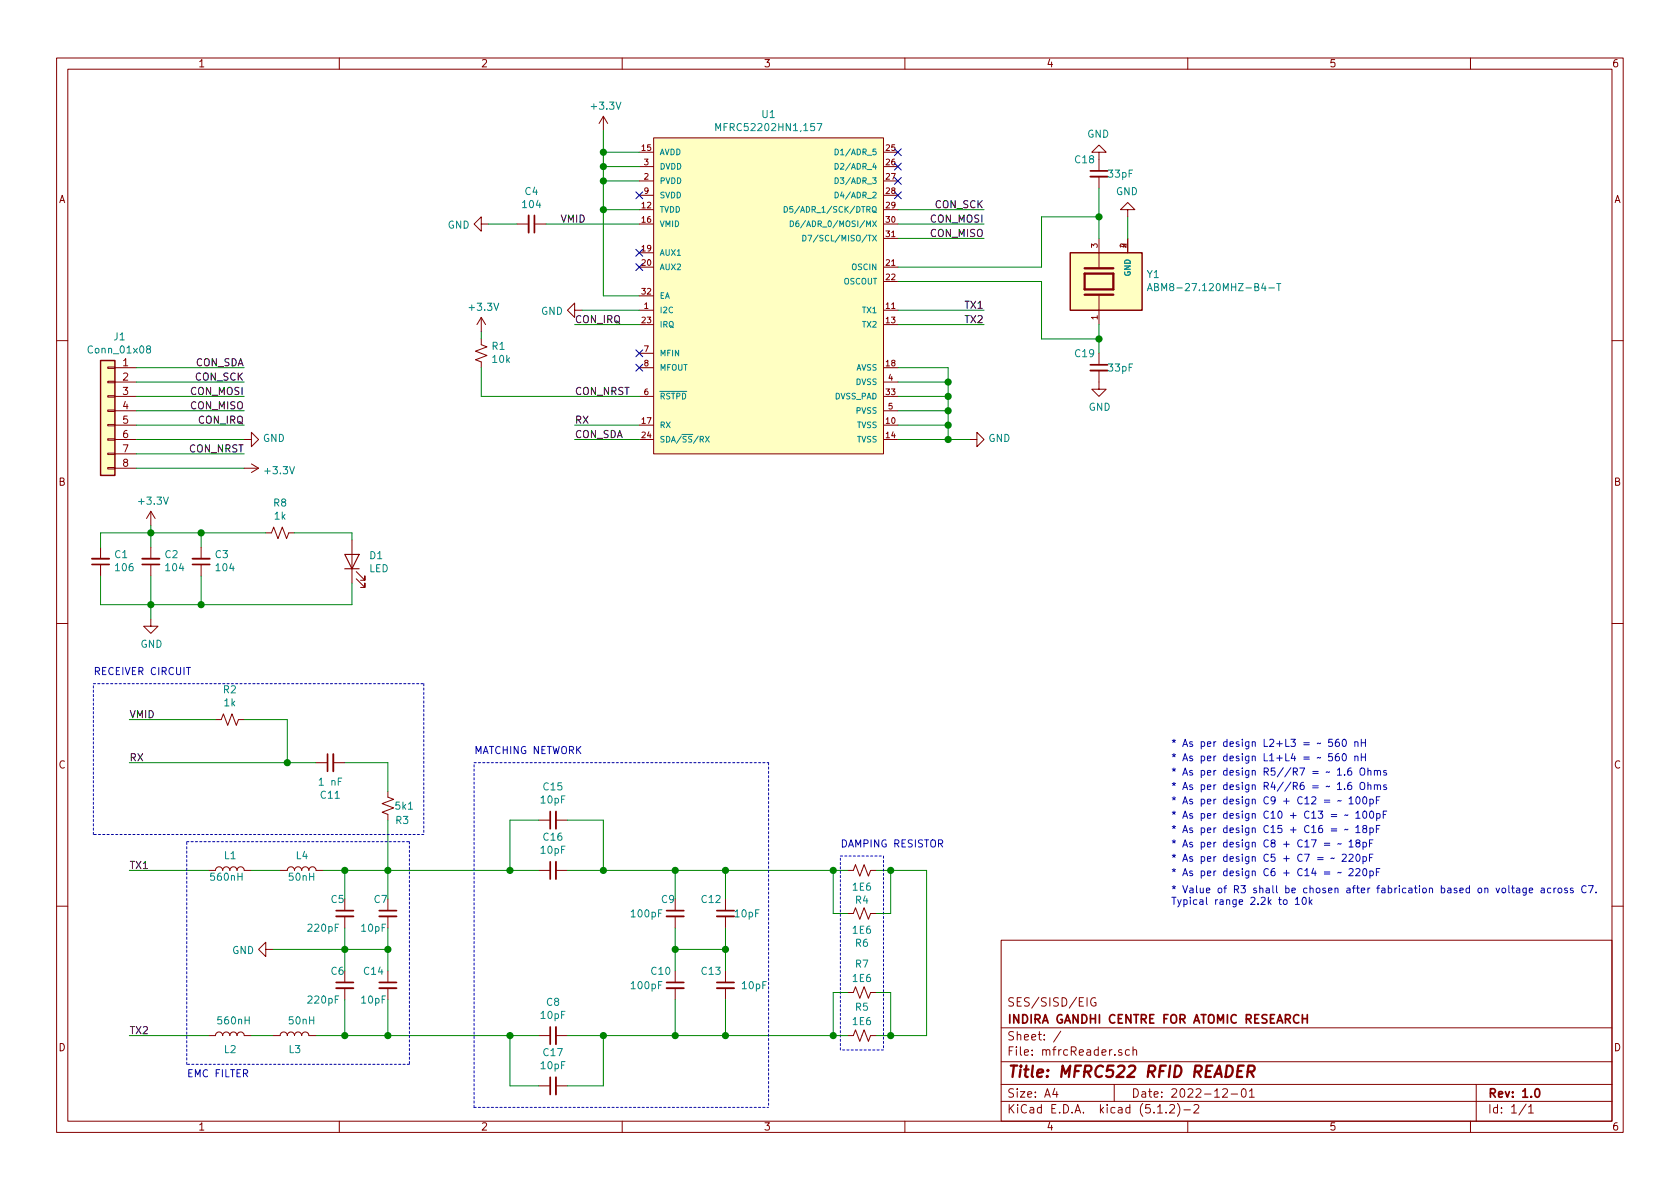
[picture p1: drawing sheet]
EESchema Schematic File Version 4
LIBS:mfrcReader-cache
EELAYER 29 0
EELAYER END
$Descr A4 11693 8268
encoding utf-8
Sheet 1 1
Title "MFRC522 RFID READER"
Date "2022-12-01"
Rev "1.0"
Comp "INDIRA GANDHI CENTRE FOR ATOMIC RESEARCH"
Comment1 "SES/SISD/EIG"
Comment2 ""
Comment3 ""
Comment4 ""
$EndDescr
$Comp
L abracon:ABM8-27.120MHZ-B4-T Y1
U 1 1
P 7650 1950
F 0 "Y1" V 7696 1620 50  0000 R CNN
F 1 "ABM8-27.120MHZ-B4-T" V 7605 1620 50  0000 R CNN
F 2 "ABRACON:XTAL_ABM8-27.120MHZ-B4-T" H 7650 1950 50  0001 L BNN
F 3 "" H 7650 1950 50  0001 L BNN
F 4 "Manufacturer Recommendations" H 7650 1950 50  0001 L BNN "STANDARD"
F 5 "0.8 mm" H 7650 1950 50  0001 L BNN "MAXIMUM_PACKAGE_HEIGHT"
F 6 "44041" H 7650 1950 50  0001 L BNN "PARTREV"
F 7 "Abracon" H 7650 1950 50  0001 L BNN "MANUFACTURER"
	1    7650 1950
	0    -1   -1   0   
$EndComp
$Comp
L mfrcLib:MFRC52202HN1,157 U1
U 1 1
P 4350 1050
F 0 "U1" H 5350 1315 50  0000 C CNN
F 1 "MFRC52202HN1,157" H 5350 1224 50  0000 C CNN
F 2 "MFRC:NXP-SOT617-1-0-0-0" H 4350 1450 50  0001 L CNN
F 3 "https://media.digikey.com/pdf/Data%20Sheets/NXP%20PDFs/MFRC522.pdf" H 4350 1550 50  0001 L CNN
F 4 "IC" H 4350 1650 50  0001 L CNN "category"
F 5 "IC READER 32-HVQFN" H 4350 1750 50  0001 L CNN "digikey description"
F 6 "MFRC52202HN1,157-ND" H 4350 1850 50  0001 L CNN "digikey part number"
F 7 "yes" H 4350 1950 50  0001 L CNN "lead free"
F 8 "969ab42917e1bb0e" H 4350 2050 50  0001 L CNN "library id"
F 9 "NXP" H 4350 2150 50  0001 L CNN "manufacturer"
F 10 "771-MFRC52202HN1157" H 4350 2250 50  0001 L CNN "mouser part number"
F 11 "HVQFN32" H 4350 2350 50  0001 L CNN "package"
F 12 "yes" H 4350 2450 50  0001 L CNN "rohs"
F 13 "+85°C" H 4350 2550 50  0001 L CNN "temperature range high"
F 14 "-25°C" H 4350 2650 50  0001 L CNN "temperature range low"
	1    4350 1050
	1    0    0    -1  
$EndComp
NoConn ~ 6250 1050
NoConn ~ 6250 1150
NoConn ~ 6250 1250
NoConn ~ 6250 1350
$Comp
L FCNew-cache:+3.3V #PWR08
U 1 1
P 4200 900
F 0 "#PWR08" H 4200 750 50  0001 C CNN
F 1 "+3.3V" H 4215 1073 50  0000 C CNN
F 2 "" H 4200 900 50  0001 C CNN
F 3 "" H 4200 900 50  0001 C CNN
	1    4200 900 
	1    0    0    -1  
$EndComp
Wire Wire Line
	4200 900  4200 1050
Wire Wire Line
	4200 1450 4450 1450
Wire Wire Line
	4450 2050 4200 2050
Wire Wire Line
	4200 2050 4200 1450
Connection ~ 4200 1450
Wire Wire Line
	4450 1250 4200 1250
Connection ~ 4200 1250
Wire Wire Line
	4200 1250 4200 1450
Wire Wire Line
	4450 1150 4200 1150
Connection ~ 4200 1150
Wire Wire Line
	4200 1150 4200 1250
Wire Wire Line
	4450 1050 4200 1050
Connection ~ 4200 1050
Wire Wire Line
	4200 1050 4200 1150
NoConn ~ 4450 1350
$Comp
L power:GND #PWR07
U 1 1
P 4050 2150
F 0 "#PWR07" H 4050 1900 50  0001 C CNN
F 1 "GND" V 4055 2022 50  0000 R CNN
F 2 "" H 4050 2150 50  0001 C CNN
F 3 "" H 4050 2150 50  0001 C CNN
	1    4050 2150
	0    1    1    0   
$EndComp
Wire Wire Line
	4450 2150 4050 2150
Wire Wire Line
	4450 2250 4000 2250
Text Label 4000 2250 0    50   ~ 0
CON_IRQ
NoConn ~ 4450 2450
NoConn ~ 4450 2550
$Comp
L FCNew-cache:+3.3V #PWR05
U 1 1
P 3350 2300
F 0 "#PWR05" H 3350 2150 50  0001 C CNN
F 1 "+3.3V" H 3365 2473 50  0000 C CNN
F 2 "" H 3350 2300 50  0001 C CNN
F 3 "" H 3350 2300 50  0001 C CNN
	1    3350 2300
	1    0    0    -1  
$EndComp
$Comp
L Device:R_Small_US R1
U 1 1
P 3350 2450
F 0 "R1" H 3282 2404 50  0000 R CNN
F 1 "10k" H 3282 2495 50  0000 R CNN
F 2 "Resistor_SMD:R_0805_2012Metric_Pad1.15x1.40mm_HandSolder" H 3350 2450 50  0001 C CNN
F 3 "~" H 3350 2450 50  0001 C CNN
	1    3350 2450
	-1   0    0    1   
$EndComp
Wire Wire Line
	3350 2300 3350 2350
Wire Wire Line
	3350 2550 3350 2750
Wire Wire Line
	3350 2750 4450 2750
Text Label 4000 2750 0    50   ~ 0
CON_NRST
Wire Wire Line
	4450 3050 4000 3050
Text Label 4000 3050 0    50   ~ 0
CON_SDA
Wire Wire Line
	4450 2950 4000 2950
Text Label 4000 2950 0    50   ~ 0
RX
NoConn ~ 4450 1750
NoConn ~ 4450 1850
$Comp
L Device:C_Small C4
U 1 1
P 3700 1550
F 0 "C4" V 3471 1550 50  0000 C CNN
F 1 "104" V 3562 1550 50  0000 C CNN
F 2 "Capacitor_SMD:C_0805_2012Metric_Pad1.15x1.40mm_HandSolder" H 3700 1550 50  0001 C CNN
F 3 "~" H 3700 1550 50  0001 C CNN
	1    3700 1550
	0    1    1    0   
$EndComp
Wire Wire Line
	4450 1550 3800 1550
$Comp
L power:GND #PWR06
U 1 1
P 3400 1550
F 0 "#PWR06" H 3400 1300 50  0001 C CNN
F 1 "GND" V 3405 1422 50  0000 R CNN
F 2 "" H 3400 1550 50  0001 C CNN
F 3 "" H 3400 1550 50  0001 C CNN
	1    3400 1550
	0    1    1    0   
$EndComp
Wire Wire Line
	3400 1550 3600 1550
Text Label 3900 1550 0    50   ~ 0
VMID
Wire Wire Line
	6250 1450 6850 1450
Wire Wire Line
	6250 1550 6850 1550
Wire Wire Line
	6250 1650 6850 1650
Wire Wire Line
	6250 2150 6850 2150
Wire Wire Line
	6250 2250 6850 2250
$Comp
L power:GND #PWR010
U 1 1
P 6750 3050
F 0 "#PWR010" H 6750 2800 50  0001 C CNN
F 1 "GND" V 6755 2922 50  0000 R CNN
F 2 "" H 6750 3050 50  0001 C CNN
F 3 "" H 6750 3050 50  0001 C CNN
	1    6750 3050
	0    -1   -1   0   
$EndComp
Wire Wire Line
	6250 3050 6600 3050
Wire Wire Line
	6250 2950 6600 2950
Wire Wire Line
	6600 2950 6600 3050
Connection ~ 6600 3050
Wire Wire Line
	6600 3050 6750 3050
Wire Wire Line
	6250 2850 6600 2850
Wire Wire Line
	6600 2850 6600 2950
Connection ~ 6600 2950
Wire Wire Line
	6250 2750 6600 2750
Wire Wire Line
	6600 2750 6600 2850
Connection ~ 6600 2850
Wire Wire Line
	6250 2650 6600 2650
Wire Wire Line
	6600 2650 6600 2750
Connection ~ 6600 2750
Wire Wire Line
	6250 2550 6600 2550
Wire Wire Line
	6600 2550 6600 2650
Connection ~ 6600 2650
Text Label 6850 2250 2    50   ~ 0
TX2
Text Label 6850 2150 2    50   ~ 0
TX1
Text Label 6850 1650 2    50   ~ 0
CON_MISO
Text Label 6850 1550 2    50   ~ 0
CON_MOSI
Text Label 6850 1450 2    50   ~ 0
CON_SCK
Wire Wire Line
	6250 1850 7250 1850
Wire Wire Line
	7250 1850 7250 1500
Wire Wire Line
	7250 1500 7650 1500
Wire Wire Line
	7650 1500 7650 1650
Wire Wire Line
	6250 1950 7250 1950
Wire Wire Line
	7250 1950 7250 2350
Wire Wire Line
	7250 2350 7650 2350
Wire Wire Line
	7650 2350 7650 2250
$Comp
L power:GND #PWR011
U 1 1
P 7850 1500
F 0 "#PWR011" H 7850 1250 50  0001 C CNN
F 1 "GND" H 7855 1327 50  0000 C CNN
F 2 "" H 7850 1500 50  0001 C CNN
F 3 "" H 7850 1500 50  0001 C CNN
	1    7850 1500
	-1   0    0    1   
$EndComp
Wire Wire Line
	7850 1650 7850 1500
$Comp
L Device:L L1
U 1 1
P 1600 6050
F 0 "L1" V 1700 6000 50  0000 L CNN
F 1 "560nH" V 1550 5950 50  0000 L CNN
F 2 "Inductor_SMD:L_0805_2012Metric_Pad1.15x1.40mm_HandSolder" H 1600 6050 50  0001 C CNN
F 3 "~" H 1600 6050 50  0001 C CNN
	1    1600 6050
	0    -1   -1   0   
$EndComp
$Comp
L Device:L L2
U 1 1
P 1600 7200
F 0 "L2" V 1500 7150 50  0000 L CNN
F 1 "560nH" V 1700 7050 50  0000 L CNN
F 2 "Inductor_SMD:L_0805_2012Metric_Pad1.15x1.40mm_HandSolder" H 1600 7200 50  0001 C CNN
F 3 "~" H 1600 7200 50  0001 C CNN
	1    1600 7200
	0    -1   -1   0   
$EndComp
$Comp
L Device:C_Small C5
U 1 1
P 2400 6350
F 0 "C5" H 2350 6450 50  0000 C CNN
F 1 "220pF" H 2250 6250 50  0000 C CNN
F 2 "Capacitor_SMD:C_0805_2012Metric_Pad1.15x1.40mm_HandSolder" H 2400 6350 50  0001 C CNN
F 3 "~" H 2400 6350 50  0001 C CNN
	1    2400 6350
	1    0    0    -1  
$EndComp
$Comp
L Device:C_Small C6
U 1 1
P 2400 6850
F 0 "C6" H 2350 6950 50  0000 C CNN
F 1 "220pF" H 2250 6750 50  0000 C CNN
F 2 "Capacitor_SMD:C_0805_2012Metric_Pad1.15x1.40mm_HandSolder" H 2400 6850 50  0001 C CNN
F 3 "~" H 2400 6850 50  0001 C CNN
	1    2400 6850
	1    0    0    -1  
$EndComp
$Comp
L Device:C_Small C8
U 1 1
P 3850 7200
F 0 "C8" V 4079 7200 50  0000 C CNN
F 1 "10pF" V 3988 7200 50  0000 C CNN
F 2 "Capacitor_SMD:C_0805_2012Metric_Pad1.15x1.40mm_HandSolder" H 3850 7200 50  0001 C CNN
F 3 "~" H 3850 7200 50  0001 C CNN
	1    3850 7200
	0    -1   -1   0   
$EndComp
$Comp
L Device:C_Small C9
U 1 1
P 4700 6350
F 0 "C9" H 4650 6450 50  0000 C CNN
F 1 "100pF" H 4500 6350 50  0000 C CNN
F 2 "Capacitor_SMD:C_0805_2012Metric_Pad1.15x1.40mm_HandSolder" H 4700 6350 50  0001 C CNN
F 3 "~" H 4700 6350 50  0001 C CNN
	1    4700 6350
	1    0    0    -1  
$EndComp
$Comp
L Device:C_Small C10
U 1 1
P 4700 6850
F 0 "C10" H 4600 6950 50  0000 C CNN
F 1 "100pF" H 4500 6850 50  0000 C CNN
F 2 "Capacitor_SMD:C_0805_2012Metric_Pad1.15x1.40mm_HandSolder" H 4700 6850 50  0001 C CNN
F 3 "~" H 4700 6850 50  0001 C CNN
	1    4700 6850
	1    0    0    -1  
$EndComp
$Comp
L Device:C_Small C12
U 1 1
P 5050 6350
F 0 "C12" H 4950 6450 50  0000 C CNN
F 1 "10pF" H 5200 6350 50  0000 C CNN
F 2 "Capacitor_SMD:C_0805_2012Metric_Pad1.15x1.40mm_HandSolder" H 5050 6350 50  0001 C CNN
F 3 "~" H 5050 6350 50  0001 C CNN
	1    5050 6350
	1    0    0    -1  
$EndComp
$Comp
L Device:C_Small C13
U 1 1
P 5050 6850
F 0 "C13" H 4950 6950 50  0000 C CNN
F 1 "10pF" H 5250 6850 50  0000 C CNN
F 2 "Capacitor_SMD:C_0805_2012Metric_Pad1.15x1.40mm_HandSolder" H 5050 6850 50  0001 C CNN
F 3 "~" H 5050 6850 50  0001 C CNN
	1    5050 6850
	1    0    0    -1  
$EndComp
$Comp
L Device:R_Small_US R2
U 1 1
P 1600 5000
F 0 "R2" V 1805 5000 50  0000 C CNN
F 1 "1k" V 1714 5000 50  0000 C CNN
F 2 "Resistor_SMD:R_0805_2012Metric_Pad1.15x1.40mm_HandSolder" H 1600 5000 50  0001 C CNN
F 3 "~" H 1600 5000 50  0001 C CNN
	1    1600 5000
	0    -1   -1   0   
$EndComp
$Comp
L Device:R_Small_US R3
U 1 1
P 2700 5600
F 0 "R3" H 2800 5500 50  0000 C CNN
F 1 "5k1" H 2814 5600 50  0000 C CNN
F 2 "Resistor_SMD:R_0805_2012Metric_Pad1.15x1.40mm_HandSolder" H 2700 5600 50  0001 C CNN
F 3 "~" H 2700 5600 50  0001 C CNN
	1    2700 5600
	1    0    0    -1  
$EndComp
$Comp
L Device:C_Small C11
U 1 1
P 2300 5300
F 0 "C11" V 2071 5300 50  0000 C CNN
F 1 "1 nF" V 2162 5300 50  0000 C CNN
F 2 "Capacitor_SMD:C_0805_2012Metric_Pad1.15x1.40mm_HandSolder" H 2300 5300 50  0001 C CNN
F 3 "~" H 2300 5300 50  0001 C CNN
	1    2300 5300
	0    -1   -1   0   
$EndComp
Wire Wire Line
	2400 6250 2400 6050
Wire Wire Line
	6450 7200 6200 7200
Wire Wire Line
	2400 6950 2400 7200
Wire Wire Line
	4700 6250 4700 6050
Wire Wire Line
	4700 6750 4700 6600
Wire Wire Line
	4700 6950 4700 7200
Wire Wire Line
	5050 6750 5050 6600
Wire Wire Line
	5050 6250 5050 6050
Wire Wire Line
	5050 6950 5050 7200
Wire Wire Line
	5050 7200 4700 7200
Wire Wire Line
	2400 6450 2400 6600
$Comp
L power:GND #PWR09
U 1 1
P 1900 6600
F 0 "#PWR09" H 1900 6350 50  0001 C CNN
F 1 "GND" V 1905 6472 50  0000 R CNN
F 2 "" H 1900 6600 50  0001 C CNN
F 3 "" H 1900 6600 50  0001 C CNN
	1    1900 6600
	0    1    1    0   
$EndComp
Wire Wire Line
	1900 6600 2400 6600
Connection ~ 2400 6600
Wire Wire Line
	2400 6600 2400 6750
Connection ~ 4700 6600
Wire Wire Line
	4700 6600 4700 6450
Connection ~ 5050 6600
Wire Wire Line
	5050 6600 5050 6450
Wire Wire Line
	2000 5000 2000 5300
Text Label 900  5000 0    50   ~ 0
VMID
Text Label 900  5300 0    50   ~ 0
RX
Text Label 900  6050 0    50   ~ 0
TX1
Text Label 900  7200 0    50   ~ 0
TX2
$Comp
L Connector_Generic:Conn_01x08 J1
U 1 1
P 750 2850
F 0 "J1" H 668 3367 50  0000 C CNN
F 1 "Conn_01x08" H 668 3276 50  0000 C CNN
F 2 "Connector_PinHeader_2.54mm:PinHeader_1x08_P2.54mm_Vertical" H 750 2850 50  0001 C CNN
F 3 "~" H 750 2850 50  0001 C CNN
	1    750  2850
	-1   0    0    -1  
$EndComp
Wire Wire Line
	950  2550 1700 2550
Wire Wire Line
	950  2650 1700 2650
Wire Wire Line
	950  2750 1700 2750
Wire Wire Line
	950  2850 1700 2850
Wire Wire Line
	950  2950 1700 2950
Wire Wire Line
	950  3050 1700 3050
Wire Wire Line
	950  3150 1700 3150
Wire Wire Line
	950  3250 1700 3250
Text Label 1700 2550 2    50   ~ 0
CON_SDA
Text Label 1700 2650 2    50   ~ 0
CON_SCK
Text Label 1700 2750 2    50   ~ 0
CON_MOSI
Text Label 1700 2850 2    50   ~ 0
CON_MISO
Text Label 1700 2950 2    50   ~ 0
CON_IRQ
$Comp
L power:GND #PWR03
U 1 1
P 1700 3050
F 0 "#PWR03" H 1700 2800 50  0001 C CNN
F 1 "GND" V 1705 2922 50  0000 R CNN
F 2 "" H 1700 3050 50  0001 C CNN
F 3 "" H 1700 3050 50  0001 C CNN
	1    1700 3050
	0    -1   -1   0   
$EndComp
Text Label 1700 3150 2    50   ~ 0
CON_NRST
$Comp
L FCNew-cache:+3.3V #PWR04
U 1 1
P 1700 3250
F 0 "#PWR04" H 1700 3100 50  0001 C CNN
F 1 "+3.3V" V 1715 3378 50  0000 L CNN
F 2 "" H 1700 3250 50  0001 C CNN
F 3 "" H 1700 3250 50  0001 C CNN
	1    1700 3250
	0    1    1    0   
$EndComp
$Comp
L Device:C_Small C1
U 1 1
P 700 3900
F 0 "C1" H 608 3854 50  0000 R CNN
F 1 "106" H 608 3945 50  0000 R CNN
F 2 "Capacitor_SMD:C_0805_2012Metric_Pad1.15x1.40mm_HandSolder" H 700 3900 50  0001 C CNN
F 3 "~" H 700 3900 50  0001 C CNN
	1    700  3900
	-1   0    0    1   
$EndComp
$Comp
L Device:C_Small C2
U 1 1
P 1050 3900
F 0 "C2" H 958 3854 50  0000 R CNN
F 1 "104" H 958 3945 50  0000 R CNN
F 2 "Capacitor_SMD:C_0805_2012Metric_Pad1.15x1.40mm_HandSolder" H 1050 3900 50  0001 C CNN
F 3 "~" H 1050 3900 50  0001 C CNN
	1    1050 3900
	-1   0    0    1   
$EndComp
$Comp
L Device:C_Small C3
U 1 1
P 1400 3900
F 0 "C3" H 1308 3854 50  0000 R CNN
F 1 "104" H 1308 3945 50  0000 R CNN
F 2 "Capacitor_SMD:C_0805_2012Metric_Pad1.15x1.40mm_HandSolder" H 1400 3900 50  0001 C CNN
F 3 "~" H 1400 3900 50  0001 C CNN
	1    1400 3900
	-1   0    0    1   
$EndComp
$Comp
L power:GND #PWR02
U 1 1
P 1050 4300
F 0 "#PWR02" H 1050 4050 50  0001 C CNN
F 1 "GND" H 1055 4127 50  0000 C CNN
F 2 "" H 1050 4300 50  0001 C CNN
F 3 "" H 1050 4300 50  0001 C CNN
	1    1050 4300
	1    0    0    -1  
$EndComp
Wire Wire Line
	700  4000 700  4200
Wire Wire Line
	700  4200 1050 4200
Wire Wire Line
	1050 4200 1050 4300
Wire Wire Line
	1050 4000 1050 4200
Connection ~ 1050 4200
Wire Wire Line
	1400 4000 1400 4200
Wire Wire Line
	1400 4200 1050 4200
$Comp
L FCNew-cache:+3.3V #PWR01
U 1 1
P 1050 3650
F 0 "#PWR01" H 1050 3500 50  0001 C CNN
F 1 "+3.3V" H 1065 3823 50  0000 C CNN
F 2 "" H 1050 3650 50  0001 C CNN
F 3 "" H 1050 3650 50  0001 C CNN
	1    1050 3650
	1    0    0    -1  
$EndComp
Wire Wire Line
	1050 3650 1050 3700
Wire Wire Line
	1400 3800 1400 3700
Wire Wire Line
	1400 3700 1050 3700
Connection ~ 1050 3700
Wire Wire Line
	1050 3700 1050 3800
Wire Wire Line
	700  3800 700  3700
Wire Wire Line
	700  3700 1050 3700
Wire Wire Line
	6450 6050 6450 7200
$Comp
L Device:L L4
U 1 1
P 2100 6050
F 0 "L4" V 2200 6000 50  0000 L CNN
F 1 "50nH" V 2050 5950 50  0000 L CNN
F 2 "Inductor_SMD:L_0805_2012Metric_Pad1.15x1.40mm_HandSolder" H 2100 6050 50  0001 C CNN
F 3 "~" H 2100 6050 50  0001 C CNN
	1    2100 6050
	0    -1   -1   0   
$EndComp
$Comp
L Device:L L3
U 1 1
P 2050 7200
F 0 "L3" V 1950 7150 50  0000 L CNN
F 1 "50nH" V 2150 7050 50  0000 L CNN
F 2 "Inductor_SMD:L_0805_2012Metric_Pad1.15x1.40mm_HandSolder" H 2050 7200 50  0001 C CNN
F 3 "~" H 2050 7200 50  0001 C CNN
	1    2050 7200
	0    -1   -1   0   
$EndComp
$Comp
L Device:C_Small C7
U 1 1
P 2700 6350
F 0 "C7" H 2650 6450 50  0000 C CNN
F 1 "10pF" H 2600 6250 50  0000 C CNN
F 2 "Capacitor_SMD:C_0805_2012Metric_Pad1.15x1.40mm_HandSolder" H 2700 6350 50  0001 C CNN
F 3 "~" H 2700 6350 50  0001 C CNN
	1    2700 6350
	1    0    0    -1  
$EndComp
$Comp
L Device:C_Small C14
U 1 1
P 2700 6850
F 0 "C14" H 2600 6950 50  0000 C CNN
F 1 "10pF" H 2600 6750 50  0000 C CNN
F 2 "Capacitor_SMD:C_0805_2012Metric_Pad1.15x1.40mm_HandSolder" H 2700 6850 50  0001 C CNN
F 3 "~" H 2700 6850 50  0001 C CNN
	1    2700 6850
	1    0    0    -1  
$EndComp
$Comp
L Device:C_Small C17
U 1 1
P 3850 7550
F 0 "C17" V 4079 7550 50  0000 C CNN
F 1 "10pF" V 3988 7550 50  0000 C CNN
F 2 "Capacitor_SMD:C_0805_2012Metric_Pad1.15x1.40mm_HandSolder" H 3850 7550 50  0001 C CNN
F 3 "~" H 3850 7550 50  0001 C CNN
	1    3850 7550
	0    -1   -1   0   
$EndComp
$Comp
L Device:C_Small C15
U 1 1
P 3850 5700
F 0 "C15" V 4079 5700 50  0000 C CNN
F 1 "10pF" V 3988 5700 50  0000 C CNN
F 2 "Capacitor_SMD:C_0805_2012Metric_Pad1.15x1.40mm_HandSolder" H 3850 5700 50  0001 C CNN
F 3 "~" H 3850 5700 50  0001 C CNN
	1    3850 5700
	0    -1   -1   0   
$EndComp
$Comp
L Device:C_Small C16
U 1 1
P 3850 6050
F 0 "C16" V 4079 6050 50  0000 C CNN
F 1 "10pF" V 3988 6050 50  0000 C CNN
F 2 "Capacitor_SMD:C_0805_2012Metric_Pad1.15x1.40mm_HandSolder" H 3850 6050 50  0001 C CNN
F 3 "~" H 3850 6050 50  0001 C CNN
	1    3850 6050
	0    -1   -1   0   
$EndComp
Wire Wire Line
	2250 6050 2400 6050
Connection ~ 2400 6050
Wire Wire Line
	2200 7200 2400 7200
Connection ~ 2400 7200
Wire Wire Line
	900  6050 1450 6050
Wire Wire Line
	900  7200 1450 7200
Wire Wire Line
	1750 7200 1900 7200
Wire Wire Line
	1750 6050 1950 6050
Wire Wire Line
	2400 6050 2700 6050
Wire Wire Line
	2400 6600 2700 6600
Wire Wire Line
	3950 6050 4200 6050
Wire Wire Line
	3950 7200 4200 7200
Wire Wire Line
	2400 7200 2700 7200
Wire Wire Line
	3750 7550 3550 7550
Wire Wire Line
	3550 7550 3550 7200
Connection ~ 3550 7200
Wire Wire Line
	3550 7200 3750 7200
Wire Wire Line
	3950 7550 4200 7550
Wire Wire Line
	4200 7550 4200 7200
Wire Wire Line
	3950 5700 4200 5700
Wire Wire Line
	4200 5700 4200 6050
Wire Wire Line
	3750 5700 3550 5700
Wire Wire Line
	3550 5700 3550 6050
Connection ~ 3550 6050
Wire Wire Line
	3550 6050 3750 6050
Wire Wire Line
	2700 6250 2700 6050
Connection ~ 2700 6050
Wire Wire Line
	2700 6950 2700 7200
Wire Wire Line
	2700 6750 2700 6600
Connection ~ 2700 6600
Wire Wire Line
	2700 6450 2700 6600
Wire Wire Line
	1500 5000 900  5000
Connection ~ 2000 5300
Wire Wire Line
	1700 5000 2000 5000
Wire Wire Line
	2000 5300 900  5300
Wire Wire Line
	2000 5300 2200 5300
Wire Wire Line
	2700 5500 2700 5300
Wire Wire Line
	2400 5300 2700 5300
Wire Wire Line
	2700 5700 2700 6050
$Comp
L Device:R_Small_US R4
U 1 1
P 6000 6050
F 0 "R4" V 6205 6050 50  0000 C CNN
F 1 "1E6" V 6114 6050 50  0000 C CNN
F 2 "Resistor_SMD:R_0805_2012Metric_Pad1.15x1.40mm_HandSolder" H 6000 6050 50  0001 C CNN
F 3 "~" H 6000 6050 50  0001 C CNN
	1    6000 6050
	0    1    1    0   
$EndComp
Wire Wire Line
	6100 6050 6200 6050
$Comp
L Device:R_Small_US R5
U 1 1
P 6000 7200
F 0 "R5" V 5800 7200 50  0000 C CNN
F 1 "1E6" V 5900 7200 50  0000 C CNN
F 2 "Resistor_SMD:R_0805_2012Metric_Pad1.15x1.40mm_HandSolder" H 6000 7200 50  0001 C CNN
F 3 "~" H 6000 7200 50  0001 C CNN
	1    6000 7200
	0    1    1    0   
$EndComp
Wire Wire Line
	4700 6600 5050 6600
Wire Wire Line
	4700 6050 5050 6050
Wire Wire Line
	4200 6050 4700 6050
Connection ~ 4200 6050
Connection ~ 4700 6050
Wire Wire Line
	4200 7200 4700 7200
Connection ~ 4200 7200
Connection ~ 4700 7200
Wire Wire Line
	5050 6050 5800 6050
Connection ~ 5050 6050
Wire Wire Line
	5050 7200 5800 7200
Connection ~ 5050 7200
Wire Notes Line
	5850 5950 6150 5950
Wire Notes Line
	6150 5950 6150 7300
Wire Notes Line
	6150 7300 5850 7300
Wire Notes Line
	5850 7300 5850 5950
Wire Wire Line
	2700 6050 3550 6050
Wire Wire Line
	2700 7200 3550 7200
Connection ~ 2700 7200
Wire Notes Line
	3300 5300 5350 5300
Wire Notes Line
	5350 5300 5350 7700
Wire Notes Line
	3300 7700 3300 5300
Wire Notes Line
	3300 7700 5350 7700
Wire Notes Line
	1300 5850 2850 5850
Wire Notes Line
	2850 5850 2850 7400
Wire Notes Line
	2850 7400 1300 7400
Wire Notes Line
	1300 7400 1300 5850
Wire Notes Line
	2950 4750 2950 5800
Wire Notes Line
	2950 5800 650  5800
Wire Notes Line
	650  5800 650  4750
Wire Notes Line
	650  4750 2950 4750
Text Notes 650  4700 0    50   ~ 0
RECEIVER CIRCUIT
$Comp
L Device:R_Small_US R6
U 1 1
P 6000 6350
F 0 "R6" V 6205 6350 50  0000 C CNN
F 1 "1E6" V 6114 6350 50  0000 C CNN
F 2 "Resistor_SMD:R_0805_2012Metric_Pad1.15x1.40mm_HandSolder" H 6000 6350 50  0001 C CNN
F 3 "~" H 6000 6350 50  0001 C CNN
	1    6000 6350
	0    1    1    0   
$EndComp
$Comp
L Device:R_Small_US R7
U 1 1
P 6000 6900
F 0 "R7" V 5800 6900 50  0000 C CNN
F 1 "1E6" V 5900 6900 50  0000 C CNN
F 2 "Resistor_SMD:R_0805_2012Metric_Pad1.15x1.40mm_HandSolder" H 6000 6900 50  0001 C CNN
F 3 "~" H 6000 6900 50  0001 C CNN
	1    6000 6900
	0    1    1    0   
$EndComp
Wire Wire Line
	5900 6900 5800 6900
Wire Wire Line
	5800 6900 5800 7200
Connection ~ 5800 7200
Wire Wire Line
	5800 7200 5900 7200
Wire Wire Line
	6100 6900 6200 6900
Wire Wire Line
	6200 6900 6200 7200
Connection ~ 6200 7200
Wire Wire Line
	6200 7200 6100 7200
Wire Wire Line
	6100 6350 6200 6350
Wire Wire Line
	6200 6350 6200 6050
Connection ~ 6200 6050
Wire Wire Line
	6200 6050 6450 6050
Wire Wire Line
	5900 6350 5800 6350
Wire Wire Line
	5800 6350 5800 6050
Connection ~ 5800 6050
Wire Wire Line
	5800 6050 5900 6050
Text Notes 8150 5500 0    50   ~ 0
* As per design R4//R6 = ~~ 1.6 Ohms 
Text Notes 8150 5400 0    50   ~ 0
* As per design R5//R7 = ~~ 1.6 Ohms
Text Notes 8150 5600 0    50   ~ 0
* As per design C9 + C12 = ~~ 100pF 
Text Notes 8150 5700 0    50   ~ 0
* As per design C10 + C13 = ~~ 100pF 
Text Notes 8150 5800 0    50   ~ 0
* As per design C15 + C16 = ~~ 18pF 
Text Notes 8150 5900 0    50   ~ 0
* As per design C8 + C17 = ~~ 18pF 
Text Notes 8150 6000 0    50   ~ 0
* As per design C5 + C7 = ~~ 220pF 
Text Notes 8150 6100 0    50   ~ 0
* As per design C6 + C14 = ~~ 220pF 
Text Notes 8150 5300 0    50   ~ 0
* As per design L1+L4 = ~~ 560 nH
Text Notes 8150 5200 0    50   ~ 0
* As per design L2+L3 = ~~ 560 nH
Text Notes 8150 6300 0    50   ~ 0
* Value of R3 shall be chosen after fabrication based on voltage across C7. \nTypical range 2.2k to 10k
Text Notes 1300 7500 0    50   ~ 0
EMC FILTER
Text Notes 3300 5250 0    50   ~ 0
MATCHING NETWORK
Text Notes 5850 5900 0    50   ~ 0
DAMPING RESISTOR
$Comp
L Device:C_Small C19
U 1 1
P 7650 2550
F 0 "C19" H 7550 2650 50  0000 C CNN
F 1 "33pF" H 7800 2550 50  0000 C CNN
F 2 "Capacitor_SMD:C_0805_2012Metric_Pad1.15x1.40mm_HandSolder" H 7650 2550 50  0001 C CNN
F 3 "~" H 7650 2550 50  0001 C CNN
	1    7650 2550
	1    0    0    -1  
$EndComp
$Comp
L Device:C_Small C18
U 1 1
P 7650 1200
F 0 "C18" H 7550 1300 50  0000 C CNN
F 1 "33pF" H 7800 1200 50  0000 C CNN
F 2 "Capacitor_SMD:C_0805_2012Metric_Pad1.15x1.40mm_HandSolder" H 7650 1200 50  0001 C CNN
F 3 "~" H 7650 1200 50  0001 C CNN
	1    7650 1200
	1    0    0    -1  
$EndComp
Wire Wire Line
	7650 1300 7650 1500
Connection ~ 7650 1500
Wire Wire Line
	7650 2450 7650 2350
Connection ~ 7650 2350
$Comp
L power:GND #PWR012
U 1 1
P 7650 1100
F 0 "#PWR012" H 7650 850 50  0001 C CNN
F 1 "GND" H 7655 927 50  0000 C CNN
F 2 "" H 7650 1100 50  0001 C CNN
F 3 "" H 7650 1100 50  0001 C CNN
	1    7650 1100
	-1   0    0    1   
$EndComp
$Comp
L power:GND #PWR013
U 1 1
P 7650 2650
F 0 "#PWR013" H 7650 2400 50  0001 C CNN
F 1 "GND" H 7655 2477 50  0000 C CNN
F 2 "" H 7650 2650 50  0001 C CNN
F 3 "" H 7650 2650 50  0001 C CNN
	1    7650 2650
	1    0    0    -1  
$EndComp
$Comp
L Device:LED D1
U 1 1
P 2450 3900
F 0 "D1" V 2489 3783 50  0000 R CNN
F 1 "LED" V 2398 3783 50  0000 R CNN
F 2 "Diode_SMD:D_0805_2012Metric_Pad1.15x1.40mm_HandSolder" H 2450 3900 50  0001 C CNN
F 3 "~" H 2450 3900 50  0001 C CNN
	1    2450 3900
	0    -1   -1   0   
$EndComp
$Comp
L Device:R_Small_US R8
U 1 1
P 1950 3700
F 0 "R8" V 2155 3700 50  0000 C CNN
F 1 "1k" V 2064 3700 50  0000 C CNN
F 2 "Resistor_SMD:R_0805_2012Metric_Pad1.15x1.40mm_HandSolder" H 1950 3700 50  0001 C CNN
F 3 "~" H 1950 3700 50  0001 C CNN
	1    1950 3700
	0    -1   -1   0   
$EndComp
Wire Wire Line
	1400 3700 1850 3700
Connection ~ 1400 3700
Wire Wire Line
	2050 3700 2450 3700
Wire Wire Line
	2450 3700 2450 3750
Wire Wire Line
	2450 4050 2450 4200
Wire Wire Line
	2450 4200 1400 4200
Connection ~ 1400 4200
$EndSCHEMATC
